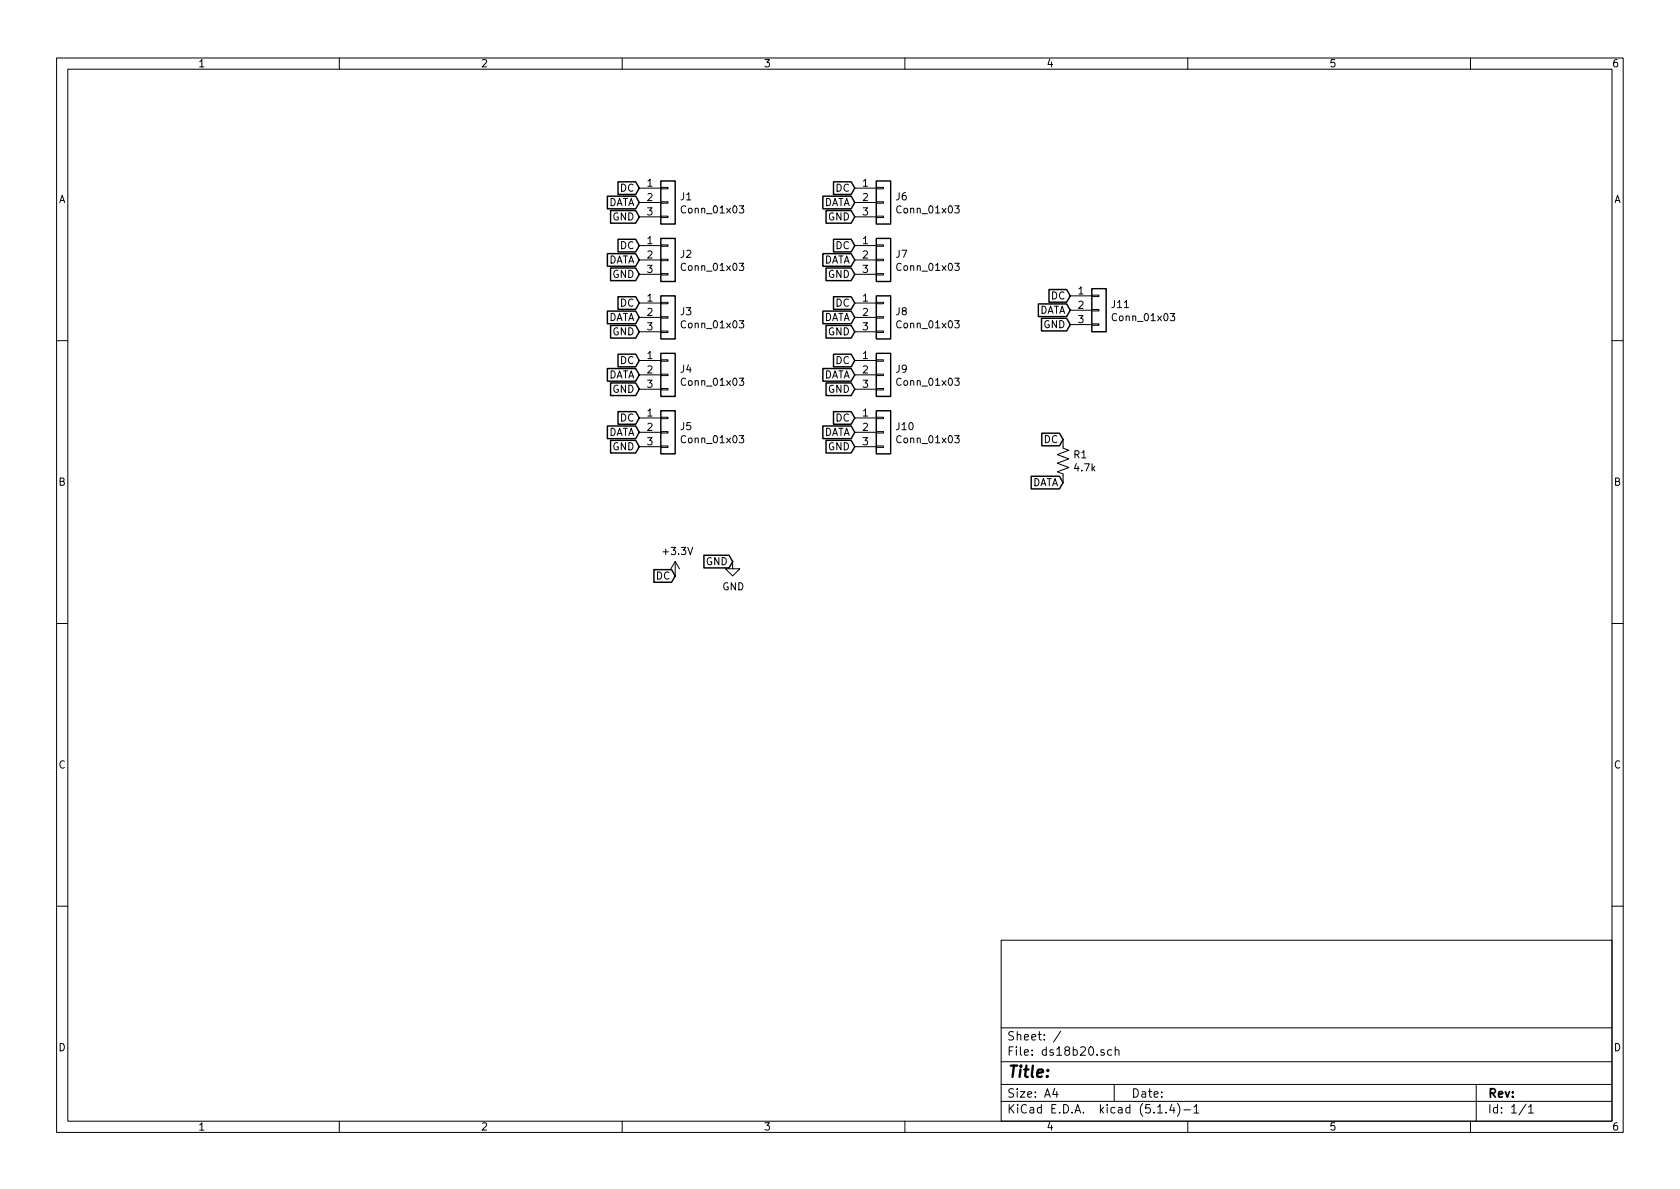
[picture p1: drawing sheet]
<svg xmlns="http://www.w3.org/2000/svg" width="297mm" height="210mm" viewBox="0 0 297 210" stroke-linecap="round" stroke-linejoin="round" font-family="sans-serif">
<g fill="none" stroke="#000" stroke-width=".18">
<path d="M10 10.3h277v189.9h-277zM12 12.2h273v186.1h-273zM60 10.3v1.9M110 10.3v1.9M160 10.3v1.9M210 10.3v1.9M260 10.3v1.9M113 33.3h3.8M113 35.8h3.8M113 38.3h3.8M116.8 38.2h1.3v.3h-1.3zM116.8 33.1h1.3v.3h-1.3z"/>
<path d="M116.8 35.7h1.3v.2h-1.3zM130.7 36.4h.8l-.4 .5 .3 .1v.6l-.5 .1-.2-.2M151.1 33.3h3.8M151.1 35.8h3.8M151.1 38.3h3.8M154.9 38.2h1.3v.3h-1.3zM154.9 33.1h1.3v.3h-1.3zM154.9 35.7h1.3v.2h-1.3zM168.8 36.4h.8l-.4 .5 .3 .1v.6l-.5 .1-.2-.2M113 53.6h3.8M113 56.1h3.8M113 58.7h3.8"/>
<path d="M113 43.4h3.8M113 46h3.8M113 48.5h3.8M116.8 48.4h1.3v.2h-1.3zM116.8 43.3h1.3v.3h-1.3zM116.8 45.8h1.3v.3h-1.3zM116.8 58.5h1.3v.3h-1.3zM116.8 53.5h1.3v.2h-1.3zM116.8 56h1.3v.3h-1.3zM130.7 46.6h.8l-.4 .4 .3 .2v.6h-.5l-.2-.1M130.7 56.7h.8l-.4 .5 .3 .1v.6l-.5 .1-.2-.1M151.1 53.6h3.8"/>
<path d="M151.1 56.1h3.8M151.1 58.7h3.8M151.1 43.4h3.8M151.1 46h3.8M151.1 48.5h3.8M154.9 58.5h1.3v.3h-1.3zM154.9 53.5h1.3v.2h-1.3zM154.9 56h1.3v.3h-1.3zM154.9 48.4h1.3v.2h-1.3zM154.9 43.3h1.3v.3h-1.3zM154.9 45.8h1.3v.3h-1.3zM168.8 56.7h.8l-.4 .5 .3 .1v.6l-.5 .1-.2-.1"/>
<path d="M168.8 46.6h.8l-.4 .4 .3 .2v.6h-.5l-.2-.1M189.2 52.3h3.8M189.2 54.9h3.8M189.2 57.4h3.8M193 57.3h1.3v.2h-1.3zM193 52.2h1.3v.2h-1.3zM193 54.7h1.3v.3h-1.3zM206.9 55.4h.8l-.4 .5 .3 .2v.6h-.5l-.2-.1M10 60.2h2M113 63.7h3.8M113 66.3h3.8M113 68.8h3.8"/>
<path d="M113 73.9h3.8M113 76.4h3.8M113 79h3.8M116.8 78.9h1.3v.2h-1.3zM116.8 73.8h1.3v.2h-1.3zM116.8 76.3h1.3v.3h-1.3zM116.8 68.7h1.3v.3h-1.3zM116.8 63.6h1.3v.3h-1.3zM116.8 66.2h1.3v.2h-1.3zM130.7 77h.8l-.4 .5 .3 .1v.7h-.5l-.2-.1M130.7 66.9h.8l-.4 .5 .3 .1v.6h-.5l-.2-.1M151.1 63.7h3.8"/>
<path d="M151.1 66.3h3.8M151.1 68.8h3.8M151.1 73.9h3.8M151.1 76.4h3.8M151.1 79h3.8M154.9 68.7h1.3v.3h-1.3zM154.9 63.6h1.3v.3h-1.3zM154.9 66.2h1.3v.2h-1.3zM154.9 78.9h1.3v.2h-1.3zM154.9 73.8h1.3v.2h-1.3zM154.9 76.3h1.3v.3h-1.3zM168.8 66.9h.8l-.4 .5 .3 .1v.6h-.5l-.2-.1"/>
<path d="M168.8 77h.8l-.4 .5 .3 .1v.7h-.5l-.2-.1M188 77.7v1.5l1 .4-2.1 .8 2.1 .7-2.1 .8 2.1 .8-2.1 .7 1.1 .4v1.5M285 60.2h2M119.4 99.3l-.8 1.3M119.4 99.3v2.5M119.4 99.3l.7 1.3M129.5 99.3v1.3h1.3l-1.3 1.2-1.2-1.2h1.2M10 110.3h2M285 110.3h2M10 160.2h2M177 166.3h108v32h-108zM285 160.2h2"/>
<path d="M60 198.3v1.9M110 198.3v1.9M160 198.3v1.9M177 194.8h108M177 191.8h108M177 187.8h108M177 181.8h108M186.5 192.5l-.4 1h1M186.8 193v1M187.6 182.3l-1.3 2M195.2 185.7a.37 .37 0 0 0-.6 .1l.1 .2 .5 .2 .1 .1-.3 .3-.4-.1M196.5 185.7l-.4-.1-.3 .3 .1 .6 .2 .1 .4-.1"/>
<path d="M197 191.8v3M197.2 185.7h.1a.37 .37 0 0 1 .5 .1v.8M197.2 185.1v1.5M204.7 196.8h.8M206.2 196.7v.1M207.2 195.2l-.4 1.1h.9M207.5 195.8v1M208.2 195.1a1.71 1.71 0 0 1 0 2.3M209.3 196.3h1.2M210 198.3v1.9M211.1 195.8l.4-.5v1.5M211.1 196.8h.9"/>
<path d="M260 198.3v1.9M261 191.8v6.5M269.8 195.2l-1.2 2M270.3 195.8l.4-.5v1.5M270.3 196.8h.8"/>
</g>
<g fill="none" stroke="#000" stroke-width=".25">
<path d="M107.4 34.7h5l.6 1.1-.6 1.1h-5zM107.9 37.2h4.5l.6 1.1-.6 1.2h-4.5zM109.3 32.2h3.1l.6 1.1-.6 1.1h-3.1zM116.8 32h2.6v7.6h-2.6zM145.5 34.7h5l.6 1.1-.6 1.1h-5zM146 37.2h4.5l.6 1.1-.6 1.2h-4.5zM147.4 32.2h3.1l.6 1.1-.6 1.1h-3.1zM154.9 32h2.6v7.6h-2.6zM107.4 55h5l.6 1.1-.6 1.1h-5zM107.4 44.9h5l.6 1.1-.6 1.1h-5zM107.9 57.6h4.5l.6 1.1-.6 1.1h-4.5zM107.9 47.4h4.5l.6 1.1-.6 1.1h-4.5z"/>
<path d="M109.3 42.3h3.1l.6 1.1-.6 1.1h-3.1zM109.3 52.5h3.1l.6 1.1-.6 1.1h-3.1zM116.8 42.2h2.6v7.6h-2.6zM116.8 52.3h2.6v7.6h-2.6zM145.5 55h5l.6 1.1-.6 1.1h-5zM145.5 44.9h5l.6 1.1-.6 1.1h-5zM146 47.4h4.5l.6 1.1-.6 1.1h-4.5zM146 57.6h4.5l.6 1.1-.6 1.1h-4.5zM147.4 42.3h3.1l.6 1.1-.6 1.1h-3.1zM147.4 52.5h3.1l.6 1.1-.6 1.1h-3.1zM154.9 52.3h2.6v7.6h-2.6zM154.9 42.2h2.6v7.6h-2.6z"/>
<path d="M183.6 53.7h5l.6 1.2-.6 1.1h-5zM184.1 56.3h4.5l.6 1.1-.6 1.1h-4.5zM185.5 51.2h3.1l.6 1.1-.6 1.1h-3.1zM193 51h2.6v7.7h-2.6zM107.4 65.2h5l.6 1.1-.6 1.1h-5zM107.4 75.3h5l.6 1.1-.6 1.2h-5zM107.9 67.7h4.5l.6 1.1-.6 1.1h-4.5zM107.9 77.9h4.5l.6 1.1-.6 1.1h-4.5zM109.3 62.6h3.1l.6 1.1-.6 1.2h-3.1zM109.3 72.8h3.1l.6 1.1-.6 1.1h-3.1zM116.8 72.6h2.6v7.7h-2.6zM116.8 62.5h2.6v7.6h-2.6z"/>
<path d="M145.5 65.2h5l.6 1.1-.6 1.1h-5zM145.5 75.3h5l.6 1.1-.6 1.2h-5zM146 67.7h4.5l.6 1.1-.6 1.1h-4.5zM146 77.9h4.5l.6 1.1-.6 1.1h-4.5zM147.4 62.6h3.1l.6 1.1-.6 1.2h-3.1zM147.4 72.8h3.1l.6 1.1-.6 1.1h-3.1zM154.9 62.5h2.6v7.6h-2.6zM154.9 72.6h2.6v7.7h-2.6zM184.2 76.6h3.1l.7 1.1-.7 1.1h-3.1zM124.5 98.2h4.4l.6 1.1-.6 1.1h-4.4zM182.3 84.2h5l.7 1.1-.7 1.2h-5zM115.6 100.7h3.1l.7 1.1-.7 1.2h-3.1z"/>
</g>
<text font-size="2.8" x="178" y="190.5">Title:</text>
<g font-size="2.1">
<text x="178" y="184">Sheet: /</text>
<text x="178" y="186.7">File: ds18b20.sch</text>
<text x="178" y="196.9">KiCad E.D.A. kicad (5.1.4)-1</text>
<text x="178" y="194.1">Size: A4</text>
<text x="200" y="194.1">Date:</text>
<text x="263" y="194.1">Rev:</text>
<text x="263" y="196.9">Id: 1/1</text>
</g>
<g font-size="1.8">
<text x="35" y="11.9">1</text>
<text x="85" y="11.9">2</text>
<text x="135" y="11.9">3</text>
<text x="185" y="11.9">4</text>
<text x="235" y="11.9">5</text>
<text x="285" y="11.9">6</text>
<text x="10.4" y="35.9">A</text>
<text x="109.7" y="33.9">DC</text>
<text x="114.5" y="33">1</text>
<text x="114.5" y="35.6">2</text>
<text x="120.3" y="35.4">J1</text>
<text x="147.8" y="33.9">DC</text>
<text x="152.6" y="33">1</text>
<text x="152.6" y="35.6">2</text>
<text x="158.4" y="35.4">J6</text>
<text x="285.4" y="35.9">A</text>
<text x="107.3" y="36.4">DATA</text>
<text x="108.3" y="39">GND</text>
<text x="114.5" y="38.1">3</text>
<text x="120.8" y="37.7">Conn_01x03</text>
<text x="145.4" y="36.4">DATA</text>
<text x="146.4" y="39">GND</text>
<text x="152.6" y="38.1">3</text>
<text x="158.9" y="37.7">Conn_01x03</text>
<text x="107.3" y="46.6">DATA</text>
<text x="109.7" y="44.1">DC</text>
<text x="114.5" y="43.2">1</text>
<text x="114.5" y="45.7">2</text>
<text x="120.3" y="45.6">J2</text>
<text x="120.8" y="47.9">Conn_01x03</text>
<text x="145.4" y="46.6">DATA</text>
<text x="147.8" y="44.1">DC</text>
<text x="152.6" y="43.2">1</text>
<text x="152.6" y="45.7">2</text>
<text x="158.4" y="45.6">J7</text>
<text x="158.9" y="47.9">Conn_01x03</text>
<text x="108.3" y="49.1">GND</text>
<text x="114.5" y="48.3">3</text>
<text x="114.5" y="53.3">1</text>
<text x="146.4" y="49.1">GND</text>
<text x="152.6" y="53.3">1</text>
<text x="152.6" y="48.3">3</text>
<text x="185.9" y="53">DC</text>
<text x="190.7" y="52.1">1</text>
<text x="107.3" y="56.8">DATA</text>
<text x="108.3" y="59.3">GND</text>
<text x="109.7" y="54.2">DC</text>
<text x="114.5" y="55.9">2</text>
<text x="114.5" y="58.4">3</text>
<text x="120.3" y="55.7">J3</text>
<text x="120.8" y="58.1">Conn_01x03</text>
<text x="145.4" y="56.8">DATA</text>
<text x="146.4" y="59.3">GND</text>
<text x="147.8" y="54.2">DC</text>
<text x="152.6" y="55.9">2</text>
<text x="152.6" y="58.4">3</text>
<text x="158.4" y="55.7">J8</text>
<text x="158.9" y="58.1">Conn_01x03</text>
<text x="183.5" y="55.5">DATA</text>
<text x="184.5" y="58">GND</text>
<text x="190.7" y="54.6">2</text>
<text x="190.7" y="57.1">3</text>
<text x="196.6" y="54.5">J11</text>
<text x="197" y="56.8">Conn_01x03</text>
<text x="109.7" y="64.4">DC</text>
<text x="114.5" y="63.5">1</text>
<text x="120.3" y="65.9">J4</text>
<text x="147.8" y="64.4">DC</text>
<text x="152.6" y="63.5">1</text>
<text x="158.4" y="65.9">J9</text>
<text x="107.3" y="66.9">DATA</text>
<text x="108.3" y="69.5">GND</text>
<text x="114.5" y="66">2</text>
<text x="114.5" y="68.6">3</text>
<text x="120.8" y="68.2">Conn_01x03</text>
<text x="145.4" y="66.9">DATA</text>
<text x="146.4" y="69.5">GND</text>
<text x="152.6" y="66">2</text>
<text x="152.6" y="68.6">3</text>
<text x="158.9" y="68.2">Conn_01x03</text>
<text x="107.3" y="77.1">DATA</text>
<text x="109.7" y="74.5">DC</text>
<text x="114.5" y="73.7">1</text>
<text x="114.5" y="76.2">2</text>
<text x="120.3" y="76.1">J5</text>
<text x="145.4" y="77.1">DATA</text>
<text x="147.8" y="74.5">DC</text>
<text x="152.6" y="73.7">1</text>
<text x="152.6" y="76.2">2</text>
<text x="158.5" y="76.1">J10</text>
<text x="108.3" y="79.6">GND</text>
<text x="114.5" y="78.7">3</text>
<text x="120.8" y="78.4">Conn_01x03</text>
<text x="146.4" y="79.6">GND</text>
<text x="152.6" y="78.7">3</text>
<text x="158.9" y="78.4">Conn_01x03</text>
<text x="184.6" y="78.4">DC</text>
<text x="189.9" y="81">R1</text>
<text x="190.1" y="83.4">4.7k</text>
<text x="10.4" y="85.9">B</text>
<text x="182.3" y="86">DATA</text>
<text x="285.4" y="85.9">B</text>
<text x="117.4" y="98.1">+3.3V</text>
<text x="124.8" y="99.9">GND</text>
<text x="116" y="102.5">DC</text>
<text x="127.7" y="104.4">GND</text>
<text x="10.4" y="135.9">C</text>
<text x="285.4" y="135.9">C</text>
<text x="10.4" y="185.9">D</text>
<text x="285.4" y="185.9">D</text>
<text x="35" y="199.9">1</text>
<text x="85" y="199.9">2</text>
<text x="135" y="199.9">3</text>
<text x="185" y="199.9">4</text>
<text x="235" y="199.9">5</text>
<text x="285" y="199.9">6</text>
</g>
</svg>
